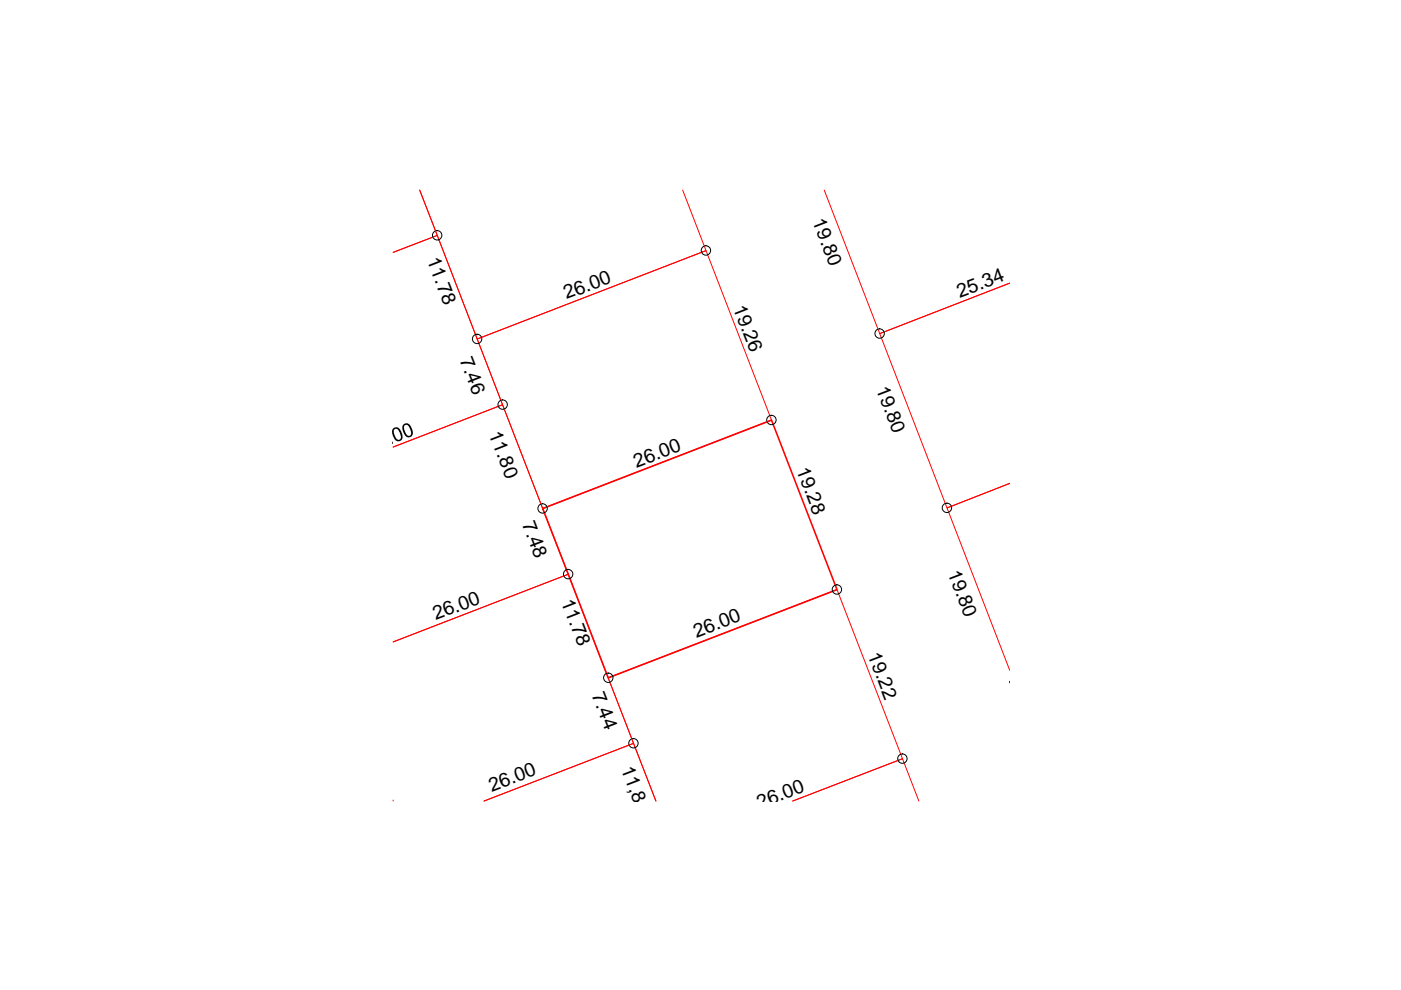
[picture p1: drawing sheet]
<svg xmlns="http://www.w3.org/2000/svg" width="297mm" height="210mm" viewBox="0 0 297 210" stroke-linecap="round" stroke-linejoin="round" font-family="sans-serif">
<path d="M144.7 40.3l5 12.8-48.5 18.8-12.2-31.6 3.7 9.6-9.3 3.6 9.3-3.6 13.9 35.9-23.2 9 23.2-9 13.9 36-37.1 14.3 37.1-14.3 13.8 35.8-31.7 12.2 31.7-12.2 4.8 12.2-10.2-26.1 48.6-18.7 13.8 35.9-23.2 8.9 23.2-8.9 3.5 8.9M174.8 40.3l11.7 30.4 27.6-10.7-27.6 10.7 14.3 37 13.3-5.2-13.3 5.2 13.3 34.4M101.2 71.9l48.5-18.8 13.9 36-48.5 18.7zM83.4 169.8h.1" fill="none" stroke="#f00" stroke-width=".21"/>
<path d="M115.1 107.8l48.5-18.7 13.9 35.9-48.6 18.7z" fill="none" stroke="#f00" stroke-width=".34"/>
<g fill="none" stroke="#000" stroke-width=".21">
<path d="M214.1 144.4v.4"/>
<circle cx="92.7" cy="49.9" r=".99"/>
<circle cx="149.7" cy="53.1" r=".99"/>
<circle cx="101.2" cy="71.9" r=".99"/>
<circle cx="186.5" cy="70.7" r=".99"/>
<circle cx="106.6" cy="85.8" r=".99"/>
<circle cx="163.6" cy="89" r=".99"/>
<circle cx="115" cy="107.8" r=".99"/>
<circle cx="200.8" cy="107.7" r=".99"/>
<circle cx="120.5" cy="121.7" r=".99"/>
<circle cx="177.4" cy="125" r=".99"/>
<circle cx="129" cy="143.7" r=".99"/>
<circle cx="134.3" cy="157.6" r=".99"/>
<circle cx="191.3" cy="160.8" r=".99"/>
</g>
<g fill="#000">
<path d="M83.3 93.6v.5z"/>
<path d="M83.3 90.9l.4-.3h.5l.7 .6 .4 1.1v.6l-.3 .5-.8 .2-.6-.6-.3-.7zM83.7 91l-.2 .2v.5l.3 1 .4 .4 .4 .2 .4-.5-.2-1.1-.5-.7-.3-.1z"/>
<path d="M85.5 90l.9-.3 .7 .6 .4 1.4v.4l-.3 .5-.8 .1-.6-.5-.5-1.2v-.6zM85.8 90.2l-.2 .6 .5 1.1 .3 .5 .6-.1 .2-.7-.5-1.2-.6-.4z"/>
</g>
<g font-size="4.1">
<text x="172.2" y="46.9" transform="rotate(69 172.2 46.9)">19.80</text>
<text x="90.5" y="55.2" transform="rotate(69 90.5 55.2)">11.78</text>
<text x="120.1" y="63.5" transform="rotate(-21 120.1 63.5)">26.00</text>
<text x="155.4" y="65.2" transform="rotate(69 155.4 65.2)">19.26</text>
<text x="203.5" y="63.2" transform="rotate(-21 203.5 63.2)">25.34</text>
<text x="97.4" y="76.4" transform="rotate(69 97.4 76.4)">7.46</text>
<text x="185.7" y="82.5" transform="rotate(69 185.7 82.5)">19.80</text>
<text x="103.6" y="92" transform="rotate(69 103.6 92)">11.80</text>
<text x="135" y="99.1" transform="rotate(-21 135 99.1)">26.00</text>
<text x="168.8" y="99.7" transform="rotate(69 168.8 99.7)">19.28</text>
<text x="110.7" y="111.1" transform="rotate(69 110.7 111.1)">7.48</text>
<text x="200.9" y="121.4" transform="rotate(69 200.9 121.4)">19.80</text>
<text x="92.4" y="131.5" transform="rotate(-21 92.4 131.5)">26.00</text>
<text x="118.9" y="127.6" transform="rotate(69 118.9 127.6)">11.78</text>
<text x="147.7" y="135.3" transform="rotate(-21 147.7 135.3)">26.00</text>
<text x="183.9" y="138.9" transform="rotate(69 183.9 138.9)">19.22</text>
<text x="125.4" y="147.4" transform="rotate(69 125.4 147.4)">7.44</text>
<text x="104.3" y="167.9" transform="rotate(-21 104.3 167.9)">26.00</text>
<text x="131.6" y="163.1" transform="rotate(69 131.6 163.1)">11,80</text>
<text x="161.1" y="171.4" transform="rotate(-21 161.1 171.4)">26.00</text>
</g>
</svg>
